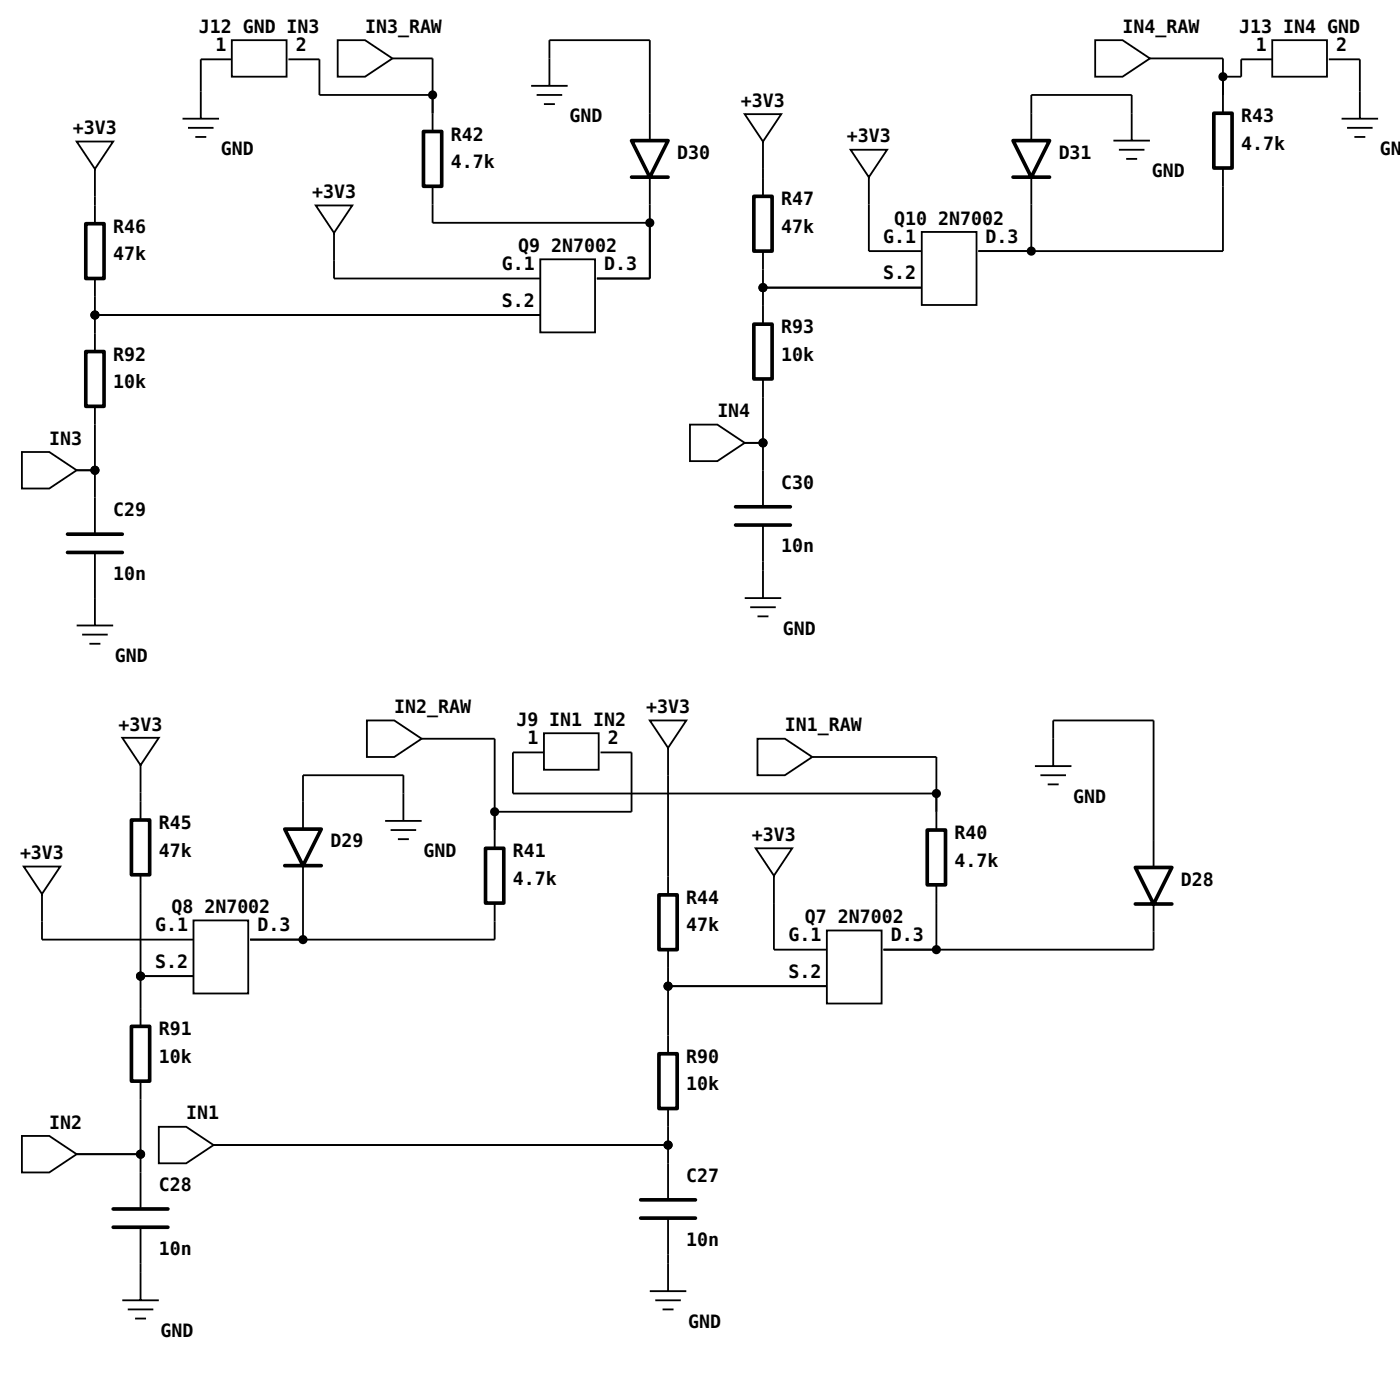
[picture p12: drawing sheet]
<svg xmlns="http://www.w3.org/2000/svg" width="203mm" height="199mm" viewBox="0 0 203 199" stroke-linecap="round" stroke-linejoin="round" font-family="sans-serif">
<g fill="none" stroke="#000" stroke-width=".26">
<path d="M26.5 17.2h5.2M27.3 18.5h3.7M28.3 19.8h1.6M33.6 5.8h7.9v5.3h-7.9zM33.6 8.6h-4.5v8.6M41.8 8.6h4.5v5.2h16.4M48.9 5.8h4l4 2.7-4 2.6h-4zM56.9 8.5h5.8v10.5M77 12.4h5.3M77.8 13.8h3.7M78.8 15.1h1.6M79.6 12.4v-6.6h14.6v14.6"/>
<path d="M107.9 16.5h5.3l-2.6 4zM158.7 5.8h4l4 2.7-4 2.6h-4zM166.7 8.5h10.6v7.9M184.4 5.8h8v5.3h-8zM184.4 8.6h-4.5v2.5h-2.6M192.6 8.6h4.5v8.6M194.5 17.2h5.3M195.3 18.5h3.7M196.3 19.8h1.6M11.1 20.5h5.3l-2.6 4zM13.8 24.5v7.9M45.8 29.8h5.3l-2.7 3.9z"/>
<path d="M48.4 33.7v6.6h29.9M62.7 27v5.3h31.5M78.3 37.6h8v10.6h-8zM94.2 25.7v14.6h-7.7M110.6 20.5v7.9M110.6 36.4v10.6M123.3 21.7h5.3l-2.7 4zM125.9 25.7v10.7h7.7M133.6 33.6h8v10.6h-8zM149.5 20.4v-6.6h14.5v6.6M149.5 25.7v10.7M161.4 20.4h5.3"/>
<path d="M162.2 21.7h3.7M163.2 23h1.6M177.3 24.3v12.1h-35.5M13.8 40.3v10.6M13.8 58.9v18.5M13.8 45.6h64.5M110.6 54.9v18.5M110.6 41.7h23M3.2 65.5h3.9l4 2.6-4 2.7h-3.9zM11.1 68.1h2.7M100 61.5h4l3.9 2.7-3.9 2.6h-4zM107.9 64.2h2.7"/>
<path d="M110.6 76.1v10.6M11.1 90.6h5.3M11.9 91.9h3.7M13 93.3h1.6M13.8 80v10.6M107.9 86.7h5.3M108.7 88h3.7M109.8 89.3h1.6M17.7 106.9h5.3l-2.6 4zM20.4 110.9v7.9M53.2 104.4h3.9l4 2.6-4 2.7h-3.9zM55.8 118.9h5.3"/>
<path d="M58.5 118.9v-6.6h-14.6v7.8M61.1 107h10.6v15.9M78.8 106.2h8v5.3h-8zM78.8 109h-4.5v6h61.4M87 109h4.5v8.6h-19.8M94.2 104.4h5.3l-2.7 3.9zM96.8 108.3v21.3M109.8 107h4l3.9 2.7-3.9 2.6h-4zM117.7 109.7h18v10.6M150 111h5.3M150.8 112.3h3.7M151.9 113.6h1.6"/>
<path d="M152.7 111v-6.6h14.5v21.3M3.4 125.5h5.3l-2.6 4zM6.1 129.5v6.6h21.9M20.4 126.7v22M28 133.3h8v10.6h-8zM43.9 125.4v10.7M56.6 120.3h3.7M57.7 121.6h1.6M71.7 130.8v5.3h-35.5M96.8 137.6v15.1M109.5 122.9h5.3l-2.6 4zM112.2 126.9v10.7h7.7"/>
<path d="M119.9 134.8h7.9v10.6h-7.9zM135.7 128.2v9.4M167.2 131v6.6h-39.1M20.4 156.6v18.6M20.4 141.4h7.6M96.8 142.9h23.1M3.2 164.6h3.9l4 2.6-4 2.7h-3.9zM11.1 167.2h9.3M20.4 177.8v10.6M23 163.2h4l4 2.7-4 2.6h-4zM31 165.9h65.8M96.8 160.6v13.2"/>
<path d="M96.8 176.5v10.6M17.7 188.4h5.3M18.5 189.7h3.7M19.6 191h1.6M94.2 187.1h5.3M95 188.4h3.7M96 189.7h1.6"/>
</g>
<g fill="none" stroke="#000" stroke-width=".53">
<path d="M61.4 19h2.6v8h-2.6zM175.9 16.4h2.7v7.9h-2.7zM12.4 32.4h2.7v7.9h-2.7zM91.5 20.4h5.3l-2.6 5.3zM91.5 25.7h5.3M109.3 28.4h2.6v8h-2.6zM146.8 20.4h5.3l-2.6 5.3zM146.8 25.7h5.3M12.4 50.9h2.7v8h-2.7zM109.3 47h2.6v7.9h-2.6zM9.8 77.4h7.9M106.6 73.4h8"/>
<path d="M106.6 76.1h8M9.8 80h7.9M19 118.8h2.7v7.9h-2.7zM41.3 120.1h5.3l-2.7 5.3zM41.3 125.4h5.3M70.4 122.9h2.6v7.9h-2.6zM95.5 129.6h2.7v8h-2.7zM134.4 120.3h2.7v7.9h-2.7zM164.6 125.7h5.3l-2.7 5.3zM164.6 131h5.3M19 148.7h2.7v7.9h-2.7zM95.5 152.7h2.7v7.9h-2.7z"/>
<path d="M16.4 175.2h7.9M16.4 177.8h7.9M92.9 173.8h7.9M92.9 176.5h7.9"/>
</g>
<g fill="#000" stroke="#000" stroke-width=".26">
<circle cx="62.7" cy="13.8" r=".53"/>
<circle cx="177.3" cy="11.1" r=".53"/>
<circle cx="94.2" cy="32.3" r=".53"/>
<circle cx="149.5" cy="36.4" r=".53"/>
<circle cx="13.8" cy="45.6" r=".53"/>
<circle cx="110.6" cy="41.7" r=".53"/>
<circle cx="13.8" cy="68.1" r=".53"/>
<circle cx="110.6" cy="64.2" r=".53"/>
<circle cx="71.7" cy="117.6" r=".53"/>
<circle cx="135.7" cy="115" r=".53"/>
<circle cx="43.9" cy="136.1" r=".53"/>
<circle cx="135.7" cy="137.6" r=".53"/>
<circle cx="20.4" cy="141.4" r=".53"/>
<circle cx="96.8" cy="142.9" r=".53"/>
<circle cx="20.4" cy="167.2" r=".53"/>
<circle cx="96.8" cy="165.9" r=".53"/>
</g>
<g font-size="2.6">
<text x="28.8" y="4.8">J12 GND IN3</text>
<text x="52.9" y="4.8">IN3_RAW</text>
<text x="162.7" y="4.8">IN4_RAW</text>
<text x="179.6" y="4.8">J13 IN4 GND</text>
<text x="31.2" y="7.4">1</text>
<text x="42.9" y="7.4">2</text>
<text x="182" y="7.4">1</text>
<text x="193.7" y="7.4">2</text>
<text x="82.5" y="17.7">GND</text>
<text x="107.4" y="15.5">+3V3</text>
<text x="179.9" y="17.7">R43</text>
<text x="10.6" y="19.4">+3V3</text>
<text x="32" y="22.5">GND</text>
<text x="65.4" y="20.4">R42</text>
<text x="98.2" y="23">D30</text>
<text x="122.8" y="20.6">+3V3</text>
<text x="153.5" y="23">D31</text>
<text x="179.9" y="21.7">4.7k</text>
<text x="200" y="22.5">GND</text>
<text x="45.2" y="28.7">+3V3</text>
<text x="65.4" y="24.3">4.7k</text>
<text x="113.2" y="29.8">R47</text>
<text x="166.9" y="25.7">GND</text>
<text x="16.4" y="33.7">R46</text>
<text x="113.2" y="33.7">47k</text>
<text x="128" y="35.2">G.1</text>
<text x="129.6" y="32.5">Q10 2N7002</text>
<text x="142.9" y="35.2">D.3</text>
<text x="16.4" y="37.7">47k</text>
<text x="72.7" y="39.2">G.1</text>
<text x="75.1" y="36.5">Q9 2N7002</text>
<text x="87.6" y="39.2">D.3</text>
<text x="128" y="40.5">S.2</text>
<text x="72.7" y="44.5">S.2</text>
<text x="16.4" y="52.3">R92</text>
<text x="113.2" y="48.3">R93</text>
<text x="113.2" y="52.3">10k</text>
<text x="16.4" y="56.2">10k</text>
<text x="7.1" y="64.4">IN3</text>
<text x="104" y="60.5">IN4</text>
<text x="113.2" y="70.8">C30</text>
<text x="16.4" y="74.7">C29</text>
<text x="113.2" y="80">10n</text>
<text x="16.4" y="84">10n</text>
<text x="16.7" y="95.9">GND</text>
<text x="113.5" y="91.9">GND</text>
<text x="17.2" y="105.8">+3V3</text>
<text x="57.1" y="103.3">IN2_RAW</text>
<text x="74.8" y="105.2">J9 IN1 IN2</text>
<text x="76.5" y="107.8">1</text>
<text x="88.1" y="107.8">2</text>
<text x="93.7" y="103.3">+3V3</text>
<text x="113.8" y="106">IN1_RAW</text>
<text x="155.6" y="116.3">GND</text>
<text x="2.9" y="124.5">+3V3</text>
<text x="23" y="120.1">R45</text>
<text x="23" y="124.1">47k</text>
<text x="47.9" y="122.8">D29</text>
<text x="61.4" y="124.2">GND</text>
<text x="74.3" y="124.2">R41</text>
<text x="109" y="121.8">+3V3</text>
<text x="138.4" y="121.6">R40</text>
<text x="138.4" y="125.5">4.7k</text>
<text x="74.3" y="128.2">4.7k</text>
<text x="99.5" y="131">R44</text>
<text x="171.2" y="128.3">D28</text>
<text x="22.5" y="134.9">G.1</text>
<text x="24.8" y="132.3">Q8 2N7002</text>
<text x="37.3" y="134.9">D.3</text>
<text x="99.5" y="134.9">47k</text>
<text x="114.3" y="136.4">G.1</text>
<text x="116.7" y="133.7">Q7 2N7002</text>
<text x="129.1" y="136.4">D.3</text>
<text x="22.5" y="140.2">S.2</text>
<text x="114.3" y="141.7">S.2</text>
<text x="23" y="150">R91</text>
<text x="23" y="154">10k</text>
<text x="99.5" y="154">R90</text>
<text x="99.5" y="158">10k</text>
<text x="7.1" y="163.5">IN2</text>
<text x="27" y="162.2">IN1</text>
<text x="23" y="172.5">C28</text>
<text x="99.5" y="171.2">C27</text>
<text x="23" y="181.8">10n</text>
<text x="99.5" y="180.4">10n</text>
<text x="23.3" y="193.7">GND</text>
<text x="99.7" y="192.4">GND</text>
</g>
</svg>
